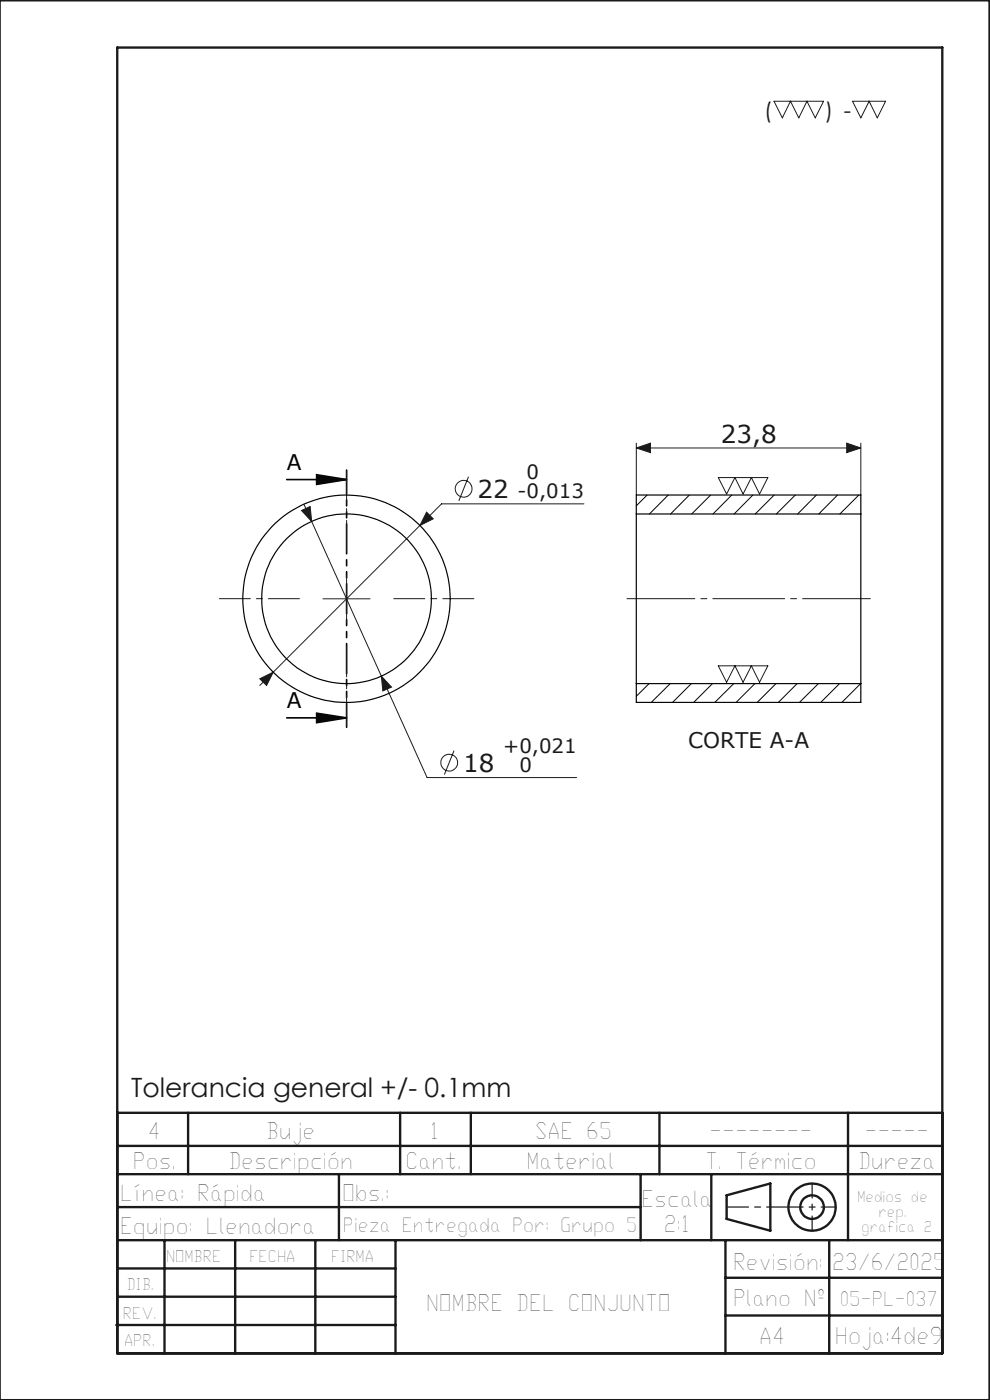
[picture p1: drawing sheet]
<svg xmlns="http://www.w3.org/2000/svg" width="210mm" height="297mm" viewBox="0 0 210 297" stroke-linecap="round" stroke-linejoin="round" font-family="sans-serif">
<g fill="none" stroke="#191924" stroke-width=".21">
<path d="M164.2 21.5h10.5l-1.8 3.5-1.7-3.5-1.8 3.5-1.7-3.5-1.8 3.5zM180.8 21.5h7.1l-1.8 3.5-1.7-3.5-1.8 3.5zM135 95l3-1v2zM135 94v11M135 95h47.6M179.6 94l3 1-3 1zM182.6 94v11M64 108.3l1.8-.8 .3 3.1zM64.5 107l26.1 58h31.7M90.5 108.7l1.4 1.4-2.8 1.4zM99.4 101.1l-2.1 5.2M123.9 106.9h-30.2l-35.7 35.7"/>
<path d="M152.4 101.3h10.5l-1.8 3.5-1.7-3.5-1.8 3.5-1.7-3.5-1.8 3.5zM68.5 127h10M73.5 122v10M55.1 144l2.9-1.4-1.4 2.8zM58 142.6l-2.9 2.8M80.9 143.4l2.1 2.4-1.8 .8zM96.3 159.2l-2 5.1M152.4 141.2h10.5l-1.8 3.5-1.7-3.5-1.8 3.5-1.7-3.5-1.8 3.5z"/>
<circle cx="98.3" cy="103.7" r="1.77"/>
<circle cx="95.3" cy="161.8" r="1.79"/>
</g>
<path d="M60.8 101.7h12.7M67.2 100.7l6.3 1-6.3 1.1zM60.8 152.3h12.7M67.2 151.3l6.3 1-6.3 1z" fill="none" stroke="#000" stroke-width=".35"/>
<g fill="none" stroke="#191924" stroke-width=".5">
<path d="M-.1 .1h210v296.9h-210M24.9 10.1h175v277h-175zM24.9 236.1h175M39.9 236.1v13M84.9 236.1v13M99.9 236.1v13M139.9 236.1v13M179.9 236.1v27M24.9 256.1h111M24.9 249.1h175M24.9 243.1h175M71.9 249.1v14"/>
<path d="M135.9 249.1v14M150.9 249.1v14M154.1 253.6l9.3-2.5v10l-9.3-2.5zM24.9 275.1h59M24.9 269.1h59M24.9 263.1h175M34.9 263.1v24M49.9 263.1v24M66.9 263.1v24M83.9 263.1v24M153.9 263.1v24M153.9 279.1h46"/>
<path d="M153.9 271.1h46M175.9 263.1v24M24.7 281.1h59.2"/>
<circle cx="172.2" cy="256.1" r="5"/>
<circle cx="172.3" cy="256.1" r="2.51"/>
</g>
<path d="M73.5 99.7v54.6" fill="none" stroke="#000" stroke-width=".35" stroke-dasharray="6.3 1.3 1.3 1.3 1.3 1.3" stroke-dashoffset="1.3"/>
<path d="M73.5 117v-17M63.5 127h-17M73.5 137v17M83.5 127h17" fill="none" stroke="#191924" stroke-width=".21" stroke-dasharray="15.2 1.3 1.3 1.3" stroke-dashoffset="8.6"/>
<path d="M133 127h51.6" fill="none" stroke="#191924" stroke-width=".21" stroke-dasharray="15.2 1.3 1.3 1.3" stroke-dashoffset=".9"/>
<path d="M172.3 251.1v10M177.3 256.1h-10" fill="none" stroke="#191924" stroke-width=".25" stroke-dasharray="15.2 1.3 1.3 1.3" stroke-dashoffset="12.1"/>
<path d="M154.1 256.1h13.2" fill="none" stroke="#191924" stroke-width=".25" stroke-dasharray="15.2 1.3 1.3 1.3" stroke-dashoffset="10.6"/>
<path d="M67.2 100.7l6.3 1-6.3 1.1zM67.2 151.3l6.3 1-6.3 1z" fill="#000"/>
<path d="M55.1 144l1.5 1.4 1.4-2.8zM90.5 108.7l-1.4 2.8 2.8-1.4zM64 108.3l2.1 2.3-.3-3.1zM80.9 143.4l.3 3.2 1.8-.8zM135 95l3-1v2zM179.6 94l3 1-3 1z" fill="#191924"/>
<g fill="none" stroke="#000" stroke-width=".25">
<path d="M135 109v36M135 109h47.6M135 109v-4h47.6v4M182.6 109v36M135 145v4h47.6v-4M135 145h47.6"/>
<circle cx="73.5" cy="127" r="22"/>
<circle cx="73.5" cy="127" r="18"/>
</g>
<g fill="none" stroke="#000" stroke-width=".21">
<path d="M137.3 105l-2.3 2.3M141.7 105l-3.9 4M146.2 105l-4 4M150.7 105l-4 4M155.2 105l-4 4M159.7 105l-4 4M164.2 105l-4 4M168.7 105l-4 4M173.2 105l-4 4M177.7 105l-4 4M182.2 105l-4 4M137.7 145l-2.7 2.7"/>
<path d="M142.2 145l-4.1 4M146.6 145l-3.9 4M151.1 145l-4 4M155.6 145l-4 4M160.1 145l-4 4M164.6 145l-4 4M169.1 145l-4 4M173.6 145l-4 4M178.1 145l-4 4M182.6 145l-4 4"/>
</g>
<text font-size="5.6" fill="#191924" x="27.8" y="232.6">Tolerancia general +/- 0.1mm</text>
<g font-size="5.2" fill="#191924">
<text x="152.9" y="93.9">23,8</text>
<text x="101.3" y="105.7">22</text>
<text x="98.2" y="163.8">18</text>
</g>
<text font-size="4.9" fill="#191924" x="177.1" y="285.2">Hoja:4de9</text>
<g font-size="4.8" fill="#191924">
<text x="31.4" y="241.6">4</text>
<text x="56.4" y="241.6">Buje</text>
<text x="91.2" y="241.6">1</text>
<text x="113.4" y="241.6">SAE 65</text>
<text x="150.5" y="241.6">--------</text>
<text x="183.4" y="241.6">-----</text>
<text x="28.2" y="248.1">Pos.</text>
<text x="48.5" y="248.1">Descripción</text>
<text x="86" y="248.1">Cant.</text>
<text x="111.7" y="248.1">Material</text>
<text x="149.6" y="248.1">T. Térmico</text>
<text x="182" y="248.1">Dureza</text>
<text x="25.5" y="254.7">Línea: Rápida</text>
<text x="72.6" y="254.7">Obs.:</text>
<text x="136.1" y="256.2">Escala</text>
<text x="25.5" y="261.8">Equipo: Llenadora</text>
<text x="140.8" y="261.4">2:1</text>
<text x="155.5" y="269.5">Revisión:</text>
<text x="176.5" y="269.5">23/6/2025</text>
<text x="90.4" y="278.1">NOMBRE DEL CONJUNTO</text>
<text x="155.5" y="277.1">Plano Nº</text>
<text x="161.1" y="285.2">A4</text>
</g>
<g font-size="4.7" fill="#191924">
<text x="162.1" y="25">(</text>
<text x="175.1" y="25">) -</text>
</g>
<g font-size="4.6">
<text x="60.8" y="99.7">A</text>
<text x="60.8" y="150.2">A</text>
</g>
<text font-size="4.6" fill="#191924" x="146" y="158.6">CORTE A-A</text>
<g font-size="4.2" fill="#191924">
<text x="111.7" y="101.7">0</text>
<text x="109.8" y="105.7">-0,013</text>
<text x="106.7" y="159.8">+0,021</text>
<text x="110.2" y="163.8">0</text>
<text x="178.1" y="277">05-PL-037</text>
</g>
<text font-size="4.1" fill="#191924" x="72.8" y="261.4">Pieza Entregada Por: Grupo 5</text>
<g font-size="3.4" fill="#191924">
<text x="35.2" y="267.7">NOMBRE</text>
<text x="52.9" y="267.7">FECHA</text>
<text x="70.2" y="267.7">FIRMA</text>
<text x="26.8" y="273.6">DIB.</text>
<text x="26.1" y="279.8">REV.</text>
<text x="26.3" y="285.6">APR.</text>
</g>
<g font-size="3.2" fill="#191924">
<text x="181.8" y="254.9">Medios de</text>
<text x="182.7" y="261.3">grafica 2</text>
<text x="186.3" y="258.1">rep.</text>
</g>
</svg>
